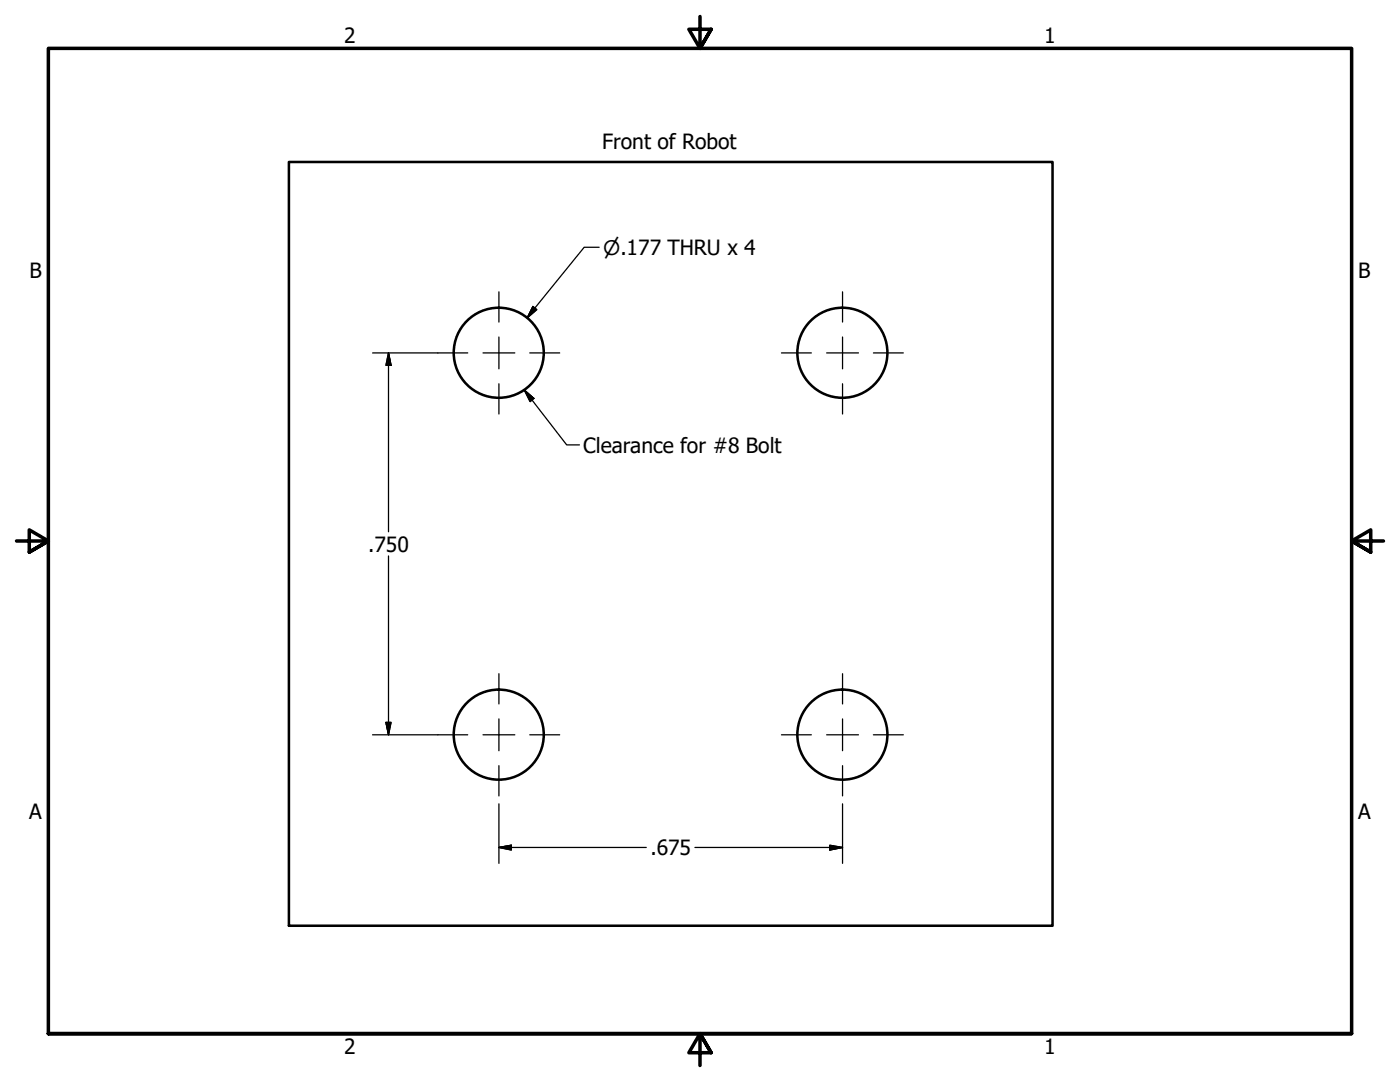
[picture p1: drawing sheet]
<svg xmlns="http://www.w3.org/2000/svg" width="279mm" height="216mm" viewBox="0 0 279 216" stroke-linecap="round" stroke-linejoin="round" font-family="sans-serif">
<!-- layer: Visible (ANSI) -->
<g fill="none" stroke="#000" stroke-width=".51">
<path d="M57.7 32.3h152.4v152.4h-152.4z"/>
<circle cx="99.5" cy="70.4" r="9"/>
<circle cx="168.1" cy="70.4" r="9"/>
<circle cx="99.5" cy="146.6" r="9"/>
<circle cx="168.1" cy="146.6" r="9"/>
</g>
<!-- layer: Border (ANSI) -->
<path d="M139.7 3.3v6.4l-2.2-3.9h4.4l-2.2 3.9 2.2-3.9M3.3 107.9h6.4l-3.9-2.2v4.5l3.9-2.3-3.9 2.3M276.1 107.9h-6.4l3.9-2.2v4.5l-3.9-2.3 3.9 2.3M9.7 206.2v-196.5h260v196.5h-260h260M141.9 210.1l-2.2-3.9 2.2 3.9h-4.4l2.2-3.9v6.4" fill="none" stroke="#000" stroke-width=".7"/>
<!-- layer: Center Mark (ANSI) -->
<g fill="none" stroke="#000" stroke-width=".25">
<path d="M99.6 58.2v6.1M168.1 58.2v6.1M87.4 70.4h5.9M96.4 70.4h6.3M99.6 67.2v6.4M99.6 76.6v6M105.7 70.4h6M156 70.4h5.9M165 70.4h6.3M168.1 67.2v6.4M168.1 76.6v6M174.3 70.4h6"/>
<path d="M99.6 134.4v6.1M168.1 134.4v6.1M87.4 146.6h5.9M96.4 146.6h6.3M99.6 143.4v6.4M99.6 152.8v6M105.7 146.6h6M156 146.6h5.9M165 146.6h6.3M168.1 143.4v6.4M168.1 152.8v6M174.3 146.6h6"/>
</g>
<!-- layer: Dimension (ANSI) -->
<path d="M74.4 70.4h13M77.5 70.4l.5 2.5h-1zM77.5 70.4v35.7M77.5 110.9v35.7M74.4 146.6h13M77 144.1h1l-.5 2.5zM99.6 169.1l2.4-.4v.9zM99.6 169.1h29.4M99.6 160.4v11.9M138.7 169.1h29.4M165.6 168.7l2.5 .4-2.5 .5zM168.1 160.4v11.9" fill="none" stroke="#000" stroke-width=".25"/>
<path d="M77.5 70.4l.5 2.5zM77.5 70.4l.5 2.5h-1zM77 144.1l.5 2.5zM77 144.1h1l-.5 2.5zM99.6 169.1l2.4-.4zM99.6 169.1l2.4-.4v.9zM165.6 169.6l2.5-.5zM165.6 168.7l2.5 .4-2.5 .5z" fill="#000" stroke="#000" stroke-width=".25"/>
<!-- layer: Symbol (ANSI) -->
<path d="M119.6 49.3h-3l-11.4 14.1M104.6 77.9l2 1.6-.8 .6zM104.6 77.9l8.5 10.9h2.5M106.4 61.2l.7 .6-1.9 1.6z" fill="none" stroke="#000" stroke-width=".25"/>
<path d="M106.4 61.2l-1.2 2.2zM106.4 61.2l.7 .6-1.9 1.6zM104.6 77.9l2 1.6zM104.6 77.9l2 1.6-.8 .6z" fill="#000" stroke="#000" stroke-width=".25"/>
<g font-size="4.2">
<text x="68.7" y="8.6">2</text>
<text x="208.4" y="8.6">1</text>
<text x="120.2" y="29.8">Front of Robot</text>
<text x="5.9" y="55.5">B</text>
<text x="271.1" y="55.5">B</text>
<text x="116.4" y="90.4">Clearance for #8 Bolt</text>
<text x="73.5" y="110">.750</text>
<text x="5.8" y="163.4">A</text>
<text x="271" y="163.4">A</text>
<text x="129.8" y="170.6">.675</text>
<text x="68.7" y="210.3">2</text>
<text x="208.4" y="210.3">1</text>
</g>
<text font-size="4" x="120.4" y="50.9">⌀.177 THRU x 4</text>
</svg>
